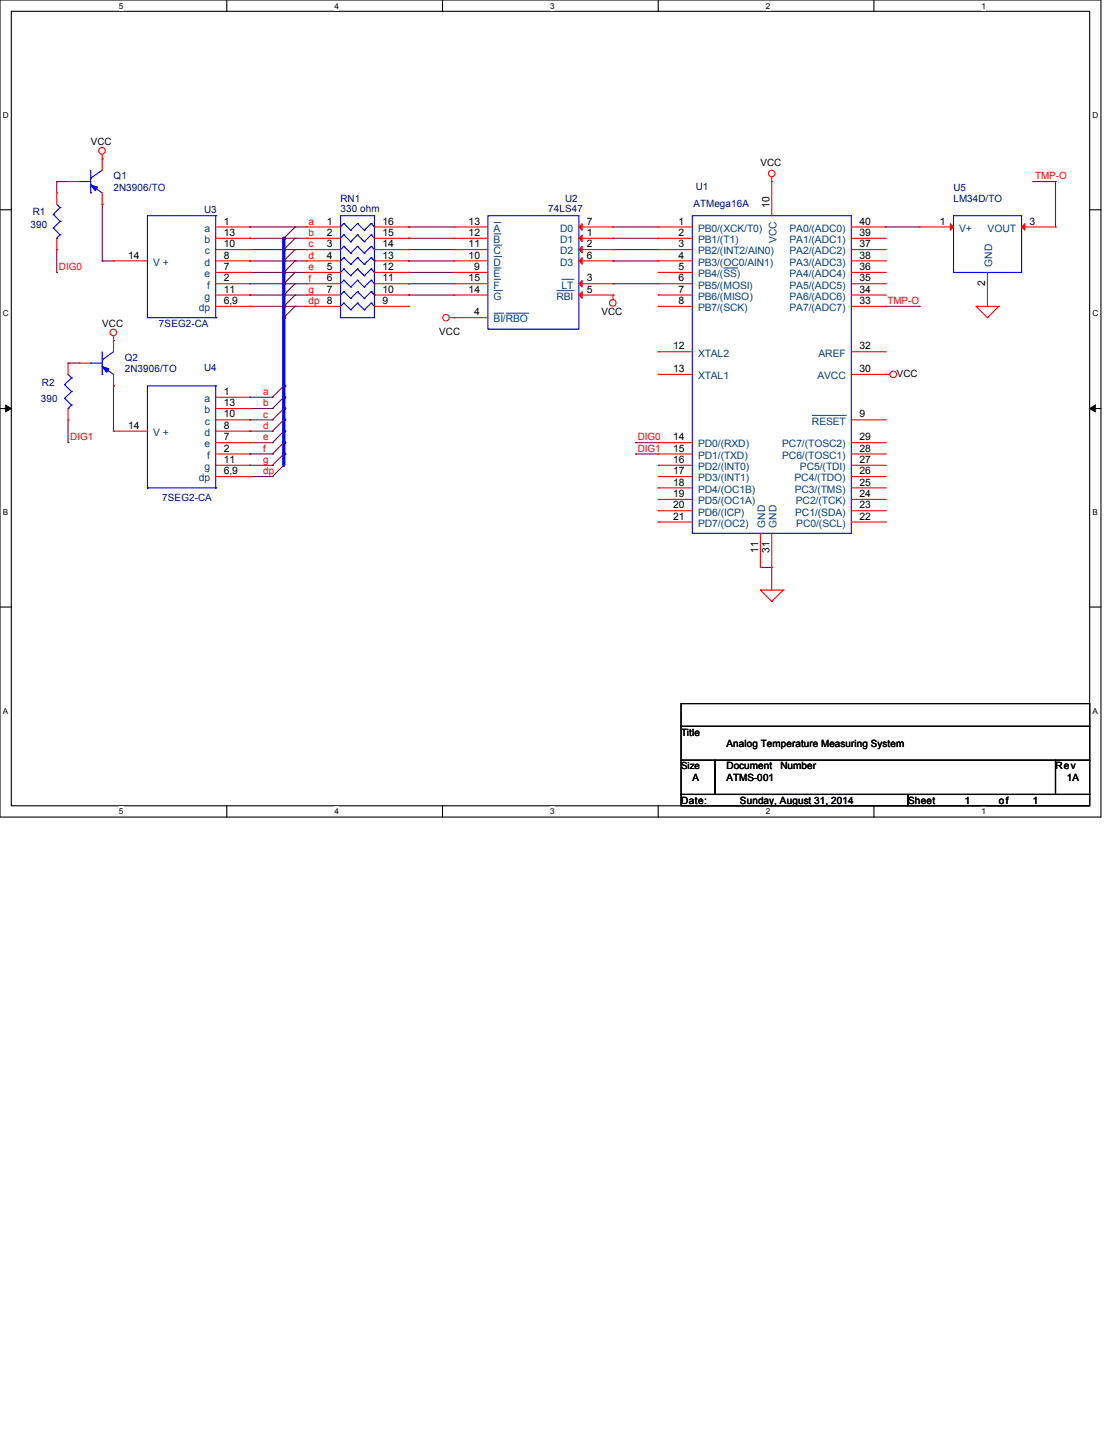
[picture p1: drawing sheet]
# OrCAD Capture schematic LAB 0.DSN
size A; title: Analog Temperature Measuring System; rev: 1A; note: ATMS-001

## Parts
Q1  2N3906/TO
Q2  2N3906/TO
R1  390
R2  390
RN1  330 ohm
U1  ATMega16A  [DIP40]
U2  74LS47
U3  7SEG2-CA
U4  7SEG2-CA
U5  LM34D/TO

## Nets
GND: U2.8(GND)
GND_SIGNAL: U1.11(GND) U1.31(GND) U5.2(GND)
VCC: Q1.1(C) Q2.1(C) U1.10(VCC) U1.30(AVCC) U2.4(~{BI}/~{RBO}) U2.5(~{RBI}) U2.16(VCC)
a: RN1.1 U3.1(a) U4.1(a)
b: RN1.2 U3.13(b) U4.13(b)
c: RN1.3 U3.10(c) U4.10(c)
d: RN1.4 U3.8(d) U4.8(d)
DIG0: R1.2 U1.14(PD0/(RXD))
DIG1: R2.2 U1.15(PD1/(TXD))
dp: RN1.8 U3.6,9(dp) U4.6,9(dp)
e: RN1.5 U3.7(e) U4.7(e)
f: RN1.6 U3.2(f) U4.2(f)
g: RN1.7 U3.11(g) U4.11(g)
TMP-O: U1.33(PA7/(ADC7)) U5.3(VOUT)
N00681: U1.1(PB0/(XCK/T0)) U2.7(D0)
N00685: U1.2(PB1/(T1)) U2.1(D1)
N00689: U1.3(PB2/(INT2/AIN0)) U2.2(D2)
N00693: U1.4(PB3/(OC0/AIN1)) U2.6(D3)
N00697: U1.6(PB5/(MOSI)) U2.3(~{LT})
N00707: RN1.16 U2.13(~{A})
N00713: RN1.15 U2.12(~{B})
N00719: RN1.14 U2.11(~{C})
N00725: RN1.13 U2.10(~{D})
N00731: RN1.12 U2.9(~{E})
N00737: RN1.11 U2.15(~{F})
N00743: RN1.10 U2.14(~{G})
N01385: U1.40(PA0/(ADC0)) U5.1(V+)
N02295: Q1.3(E) U3.14(V_+)
N02311: Q2.3(E) U4.14(V_+)
N02360: Q1.2(B) R1.1
N02374: Q2.2(B) R2.1

Not connected (* = marked no-connect by the designer): RN1 9; U1 5(PB4/(~{SS})) 7(PB6/(MISO)) 8(PB7/(SCK)) 9(~{RESET}) 12(XTAL2) 13(XTAL1) 16(PD2/(INT0)) 17(PD3/(INT1)) 18(PD4/(OC1B)) 19(PD5/(OC1A)) 20(PD6/(ICP)) 21(PD7/(OC2)) 22(PC0/(SCL)) 23(PC1/(SDA)) 24(PC2/(TCK)) 25(PC3/(TMS)) 26(PC4/(TDO)) 27(PC5/(TDI)) 28(PC6/(TOSC1)) 29(PC7/(TOSC2)) 32(AREF) 34(PA6/(ADC6)) 35(PA5/(ADC5)) 36(PA4/(ADC4)) 37(PA2/(ADC2)) 38(PA3/(ADC3)) 39(PA1/(ADC1))
